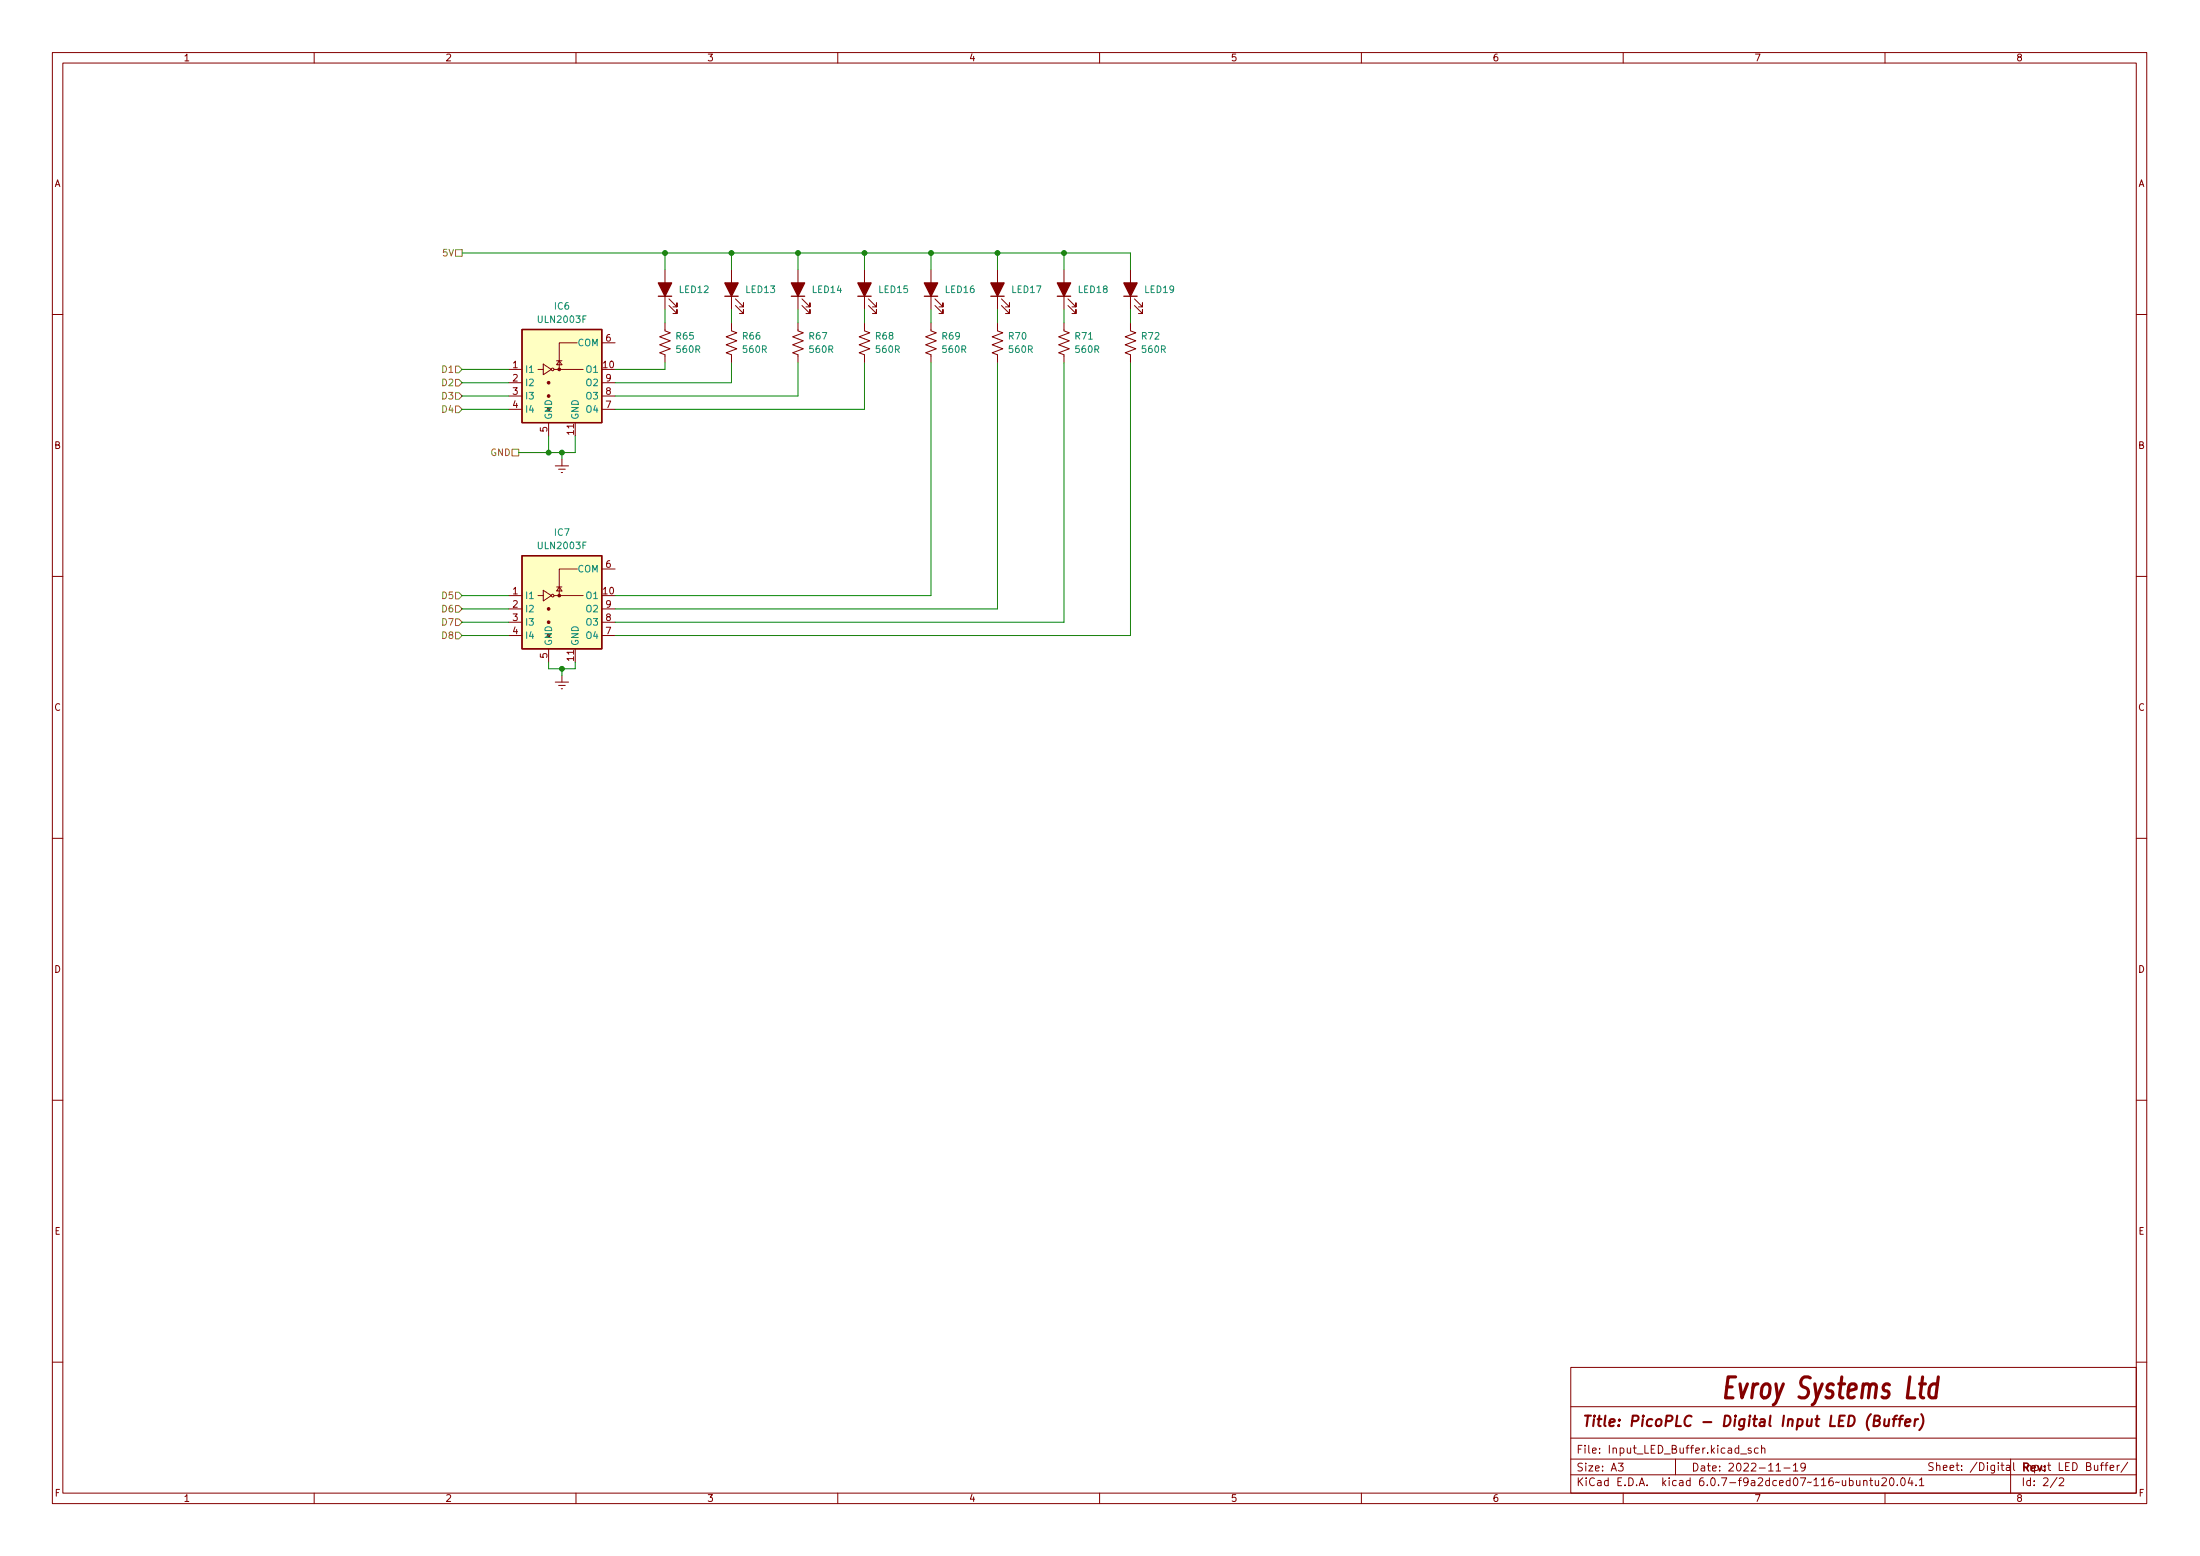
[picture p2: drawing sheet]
<svg xmlns="http://www.w3.org/2000/svg" width="420mm" height="297mm" viewBox="0 0 420 297" stroke-linecap="round" stroke-linejoin="round" font-family="sans-serif">
<g fill="none" stroke="#840000" stroke-width=".19">
<path d="M10 10h400v277h-400zM12 12h396v273h-396zM60 10v2M110 10v2M160 10v2M210 10v2M260 10v2M310 10v2M360 10v2M127 51.5v7.6M127.8 58.3l1.5 1.6v-.8v.8h-.8M127.8 57.1l1.5 1.5v-.8v.8h-.8"/>
<path d="M139.7 51.5v7.6M140.5 58.3l1.5 1.6v-.8v.8h-.8M140.5 57.1l1.5 1.5v-.8v.8h-.8M152.4 51.5v7.6M153.2 58.3l1.5 1.6v-.8v.8h-.8M153.2 57.1l1.5 1.5v-.8v.8h-.8M165.1 51.5v7.6M165.9 58.3l1.5 1.6v-.8v.8h-.8M165.9 57.1l1.5 1.5v-.8v.8h-.8M177.8 51.5v7.6M178.6 58.3l1.5 1.6v-.8v.8h-.8M178.6 57.1l1.5 1.5v-.8v.8h-.8"/>
<path d="M190.5 51.5v7.6M191.3 58.3l1.5 1.6v-.8v.8h-.8M191.3 57.1l1.5 1.5v-.8v.8h-.8M203.2 51.5v7.6M204 58.3l1.5 1.6v-.8v.8h-.8M204 57.1l1.5 1.5v-.8v.8h-.8M215.9 51.5v7.6M216.7 58.3l1.5 1.6v-.8v.8h-.8M216.7 57.1l1.5 1.5v-.8v.8h-.8M10 60h2M97.2 70.5h2.5M97.2 73.1h2.5"/>
<path d="M97.2 75.6h2.5M97.2 78.1h2.5M102.7 70.5h1.1M103.8 69.5l1.5 1-1.5 1zM105.8 70.5h5.6M106.3 68.9h1M106.8 68.9l.5 .7h-1zM110.2 65.4h-3.4v5.1M114.9 73.1h2.6M114.9 75.6h2.6M114.9 78.1h2.6M114.9 65.4h2.6"/>
<path d="M127 61.6v1.6l1 .3-2 .8 2 .8-2 .7 2 .8-2 .7 1 .4v1.6M139.7 61.6v1.6l1 .3-2 .8 2 .8-2 .7 2 .8-2 .7 1 .4v1.6M152.4 61.6v1.6l1 .3-2 .8 2 .8-2 .7 2 .8-2 .7 1 .4v1.6M165.1 61.6v1.6l1 .3-2 .8 2 .8-2 .7 2 .8-2 .7 1 .4v1.6M177.8 61.6v1.6l1 .3-2 .8 2 .8-2 .7 2 .8-2 .7 1 .4v1.6M190.5 61.6v1.6l1 .3-2 .8 2 .8-2 .7 2 .8-2 .7 1 .4v1.6M203.2 61.6v1.6l1 .3-2 .8 2 .8-2 .7 2 .8-2 .7 1 .4v1.6M215.9 61.6v1.6l1 .3-2 .8 2 .8-2 .7 2 .8-2 .7 1 .4v1.6M408 60h2M104.8 80.7v2.5M106 88.9h2.6M106.7 89.6h1.2"/>
<path d="M107.2 90.2h.2M107.3 87.7v1.2M109.9 80.7v2.5M10 110h2M97.2 113.7h2.5M97.2 116.2h2.5M97.2 118.8h2.5M102.7 113.7h1.1M103.8 112.7l1.5 1-1.5 1zM105.8 113.7h5.6M106.3 112.1h1M106.8 112.1l.5 .7h-1z"/>
<path d="M110.2 108.6h-3.4v5.1M114.9 116.2h2.6M114.9 118.8h2.6M114.9 108.6h2.6M408 110h2M97.2 121.3h2.5M104.8 123.9v2.5M106 130.2h2.6M106.7 130.8h1.2M107.2 131.5h.2M107.3 128.9v1.3M109.9 123.9v2.5"/>
<path d="M114.9 121.3h2.6M10 160h2M408 160h2M10 210h2M408 210h2M10 260h2M300 261h108v24h-108zM300 278.5h108M300 274.5h108M300 268.5h108M309.1 279.3h.9l-.5 .6 .4 .1v.7l-.2 .1-.6-.1M320 278.5v3"/>
<path d="M332.4 277.6h1.2M334.4 276.5l-.3-.1-.3 .2 .1 .2 .5 .2v.3h-.6M335.8 276.5l-.4-.1-.3 .3 .1 .6h.6M336.4 276.6l.2-.2 .4 .1 .1 .9M336.4 275.9v1.5M342.5 279.7l.4-.4v1.5M344.8 280l-.3 .2h-.3l-.3-.2 .2-.6 .4-.1 .2 .2a.99 .99 0 0 1-.3 1.3h-.3M384 278.5v6.5M398.5 279.9h.6l.2-.3-.2-.3-.6-.1v1.5h.6l.3-.3a.39 .39 0 0 0-.4-.5M400 279.7l.1 .9 .3 .1 .2-.1M400.6 279.7v1M401.1 279.7h.6"/>
<path d="M401.7 279.2l-.3 .2v1.3M402 279.7h.6M402.6 279.2l-.4 .2v1.3M404.4 279.7v1M404.8 279.7l-.3 .1-.1 .2M406.4 279.1l-1.3 2M408 260h2M60 285v2M110 285v2M160 285v2M210 285v2M260 285v2"/>
<path d="M300 281.5h108M310 285v2M339.2 280.8h.9M340.7 280.2h1.2M342.5 280.8h.9M355.9 282.8l.2-.2 .4 .1 .1 .9M355.9 282.6v1M357.1 282.6h.5M357.3 282.1v1.3l.3 .2M358.1 282.6l.1 .9 .4 .1 .2-.1M358.8 282.6v1M359.4 282.3l.6-.2 .2 .2 .1 .2-.9 1.1h.9"/>
<path d="M360 285v2M361.1 282.2l.1-.1a.8 .8 0 0 1 .5 .8 .8 .8 0 0 1-.5 .7 .99 .99 0 0 1-.1-1.4zM362.4 283.5v.1M363.2 282.2l.2-.1a.8 .8 0 0 1 .5 .8 .8 .8 0 0 1-.5 .7 1 1 0 0 1-.2-1.4zM364.8 282l-.4 1.1h1M365.1 282.6v1M365.9 283.5v.1M366.6 282.5l.4-.4v1.5M366.6 283.6h.8M392.9 282l-1.3 2M393.3 282.3l.5-.2 .3 .2v.2l-.9 1.1h.9M403 280.2l.7-.1-.1-.3-.4-.1-.2 .2 .1 .7h.5"/>
<circle cx="105.5" cy="70.5" r=".25"/>
<circle cx="105.5" cy="113.7" r=".25"/>
</g>
<path d="M331.5 262.8h-1.5l-.5 4h1.5" fill="none" stroke="#840000" stroke-width=".6"/>
<path d="M357.9 271.2l.9-.1a.46 .46 0 0 0 .2-.5 .46 .46 0 0 0-.3-.4h-.7l-.2 2h.7a.53 .53 0 0 0 .5-.5 .53 .53 0 0 0-.4-.5M360 270.9l-.1 1.2a.57 .57 0 0 0 .8 0M360.8 270.9l-.2 1.3M361.5 270.9h.7M362.3 270.2l-.4 .1-.1 .2-.2 1.7M362.6 270.9h.8M363.5 270.2l-.4 .1-.1 .2-.3 1.7M363.9 271.6l.9-.2v-.4h-.8l-.2 1 .3 .2 .6-.1M365.8 270.9l-.2 1.3M366.3 270.9l-.4 .1-.2 .3M366.9 270a2.32 2.32 0 0 1-.4 3" fill="none" stroke="#840000" stroke-width=".4"/>
<path d="M125.7 56.6h2.6M138.4 56.6h2.6M151.1 56.6h2.6M163.8 56.6h2.6M176.5 56.6h2.6M189.2 56.6h2.6M201.9 56.6h2.6M214.6 56.6h2.6M99.7 62.9h15.2v17.8h-15.2zM99.7 106.1h15.2v17.8h-15.2z" fill="none" stroke="#840000" stroke-width=".25"/>
<g fill="#840000" stroke="#840000" stroke-width=".25">
<path d="M201.9 54h2.6l-1.3 2.6z"/>
<path d="M138.4 54h2.6l-1.3 2.6z"/>
<path d="M125.7 54h2.6l-1.3 2.6z"/>
<path d="M163.8 54h2.6l-1.3 2.6z"/>
<path d="M176.5 54h2.6l-1.3 2.6z"/>
<path d="M151.1 54h2.6l-1.3 2.6z"/>
<path d="M189.2 54h2.6l-1.3 2.6z"/>
<path d="M214.6 54h2.6l-1.3 2.6z"/>
</g>
<g fill="#ffffc2" stroke="#ffffc2" stroke-width=".19">
<path d="M99.7 62.9h15.2v17.8h-15.2z"/>
<path d="M99.7 106.1h15.2v17.8h-15.2z"/>
</g>
<g fill="#840000" stroke="#840000" stroke-width=".19">
<circle cx="104.8" cy="75.6" r=".25"/>
<circle cx="104.8" cy="73.1" r=".25"/>
<circle cx="106.8" cy="70.5" r=".25"/>
<circle cx="104.8" cy="118.8" r=".25"/>
<circle cx="104.8" cy="116.2" r=".25"/>
<circle cx="106.8" cy="113.7" r=".25"/>
</g>
<path d="M87 47.7h1.3v1.2h-1.3zM87 69.9h.6l.7 .6-.7 .7h-.6zM87 72.4h.6l.7 .7-.7 .6h-.6zM87 75h.6l.7 .6-.7 .6h-.6zM87 77.5h.6l.7 .6-.7 .7h-.6zM97.8 85.8h1.3v1.2h-1.3zM87 115.6h.6l.7 .6-.7 .7h-.6zM87 118.1h.6l.7 .7-.7 .6h-.6zM87 113.1h.6l.7 .6-.7 .6h-.6zM87 120.7h.6l.7 .6-.7 .7h-.6z" fill="none" stroke="#848400" stroke-width=".19"/>
<g fill="none" stroke="#008400" stroke-width=".19">
<path d="M88.3 48.3h127.6v3.2M127 48.3v3.2M127 59.1v2.5M139.7 48.3v3.2M139.7 59.1v2.5M152.4 48.3v3.2M152.4 59.1v2.5M165.1 48.3v3.2M165.1 59.1v2.5M177.8 48.3v3.2M177.8 59.1v2.5M190.5 48.3v3.2"/>
<path d="M190.5 59.1v2.5M203.2 48.3v3.2M203.2 59.1v2.5M215.9 59.1v2.5M88.3 75.6h8.9M88.3 78.1h8.9M88.3 73.1h8.9M88.3 70.5h8.9M127 69.3v1.2h-9.5M139.7 69.3v3.8h-22.2M152.4 69.3v6.3h-34.9M165.1 69.3v8.8h-47.6"/>
<path d="M177.8 69.3v44.4h-60.3M190.5 69.3v46.9h-73M203.2 69.3v49.5h-85.7M215.9 69.3v52h-98.4M104.8 83.2v3.2M107.3 86.4v1.3M109.9 83.2v3.2h-10.8M88.3 113.7h8.9M88.3 116.2h8.9M88.3 118.8h8.9M88.3 121.3h8.9M104.8 126.4v1.3h5.1v-1.3"/>
<path d="M107.3 127.7v1.2"/>
</g>
<g fill="#008400" stroke="#008400" stroke-width=".19">
<circle cx="107.3" cy="127.7" r=".46"/>
<circle cx="104.8" cy="86.4" r=".46"/>
<circle cx="107.3" cy="86.4" r=".46"/>
<circle cx="139.7" cy="48.3" r=".46"/>
<circle cx="127" cy="48.3" r=".46"/>
<circle cx="190.5" cy="48.3" r=".46"/>
<circle cx="203.2" cy="48.3" r=".46"/>
<circle cx="152.4" cy="48.3" r=".46"/>
<circle cx="165.1" cy="48.3" r=".46"/>
<circle cx="177.8" cy="48.3" r=".46"/>
</g>
<text font-size="5.6" fill="#840000" x="331.2" y="267">Evroy Systems Ltd</text>
<text font-size="2.8" fill="#840000" x="302" y="272.3">Title: PicoPLC - Digital Input LED (Buffer)</text>
<g font-size="2.1" fill="#840000">
<text x="301" y="280.9">Size: A3</text>
<text x="301" y="277.5">File: Input_LED_Buffer.kicad_sch</text>
<text x="323" y="280.9">Date: 2022-11-19</text>
<text x="368" y="280.8">Sheet: /Digital Input LED Buffer/</text>
<text x="386" y="280.9">Rev:</text>
<text x="301" y="283.7">KiCad E.D.A. kicad 6.0.7-f9a2dced07~116~ubuntu20.04.1</text>
<text x="386" y="283.7">Id: 2/2</text>
</g>
<g font-size="1.8" fill="#840000">
<text x="35" y="11.7">1</text>
<text x="85" y="11.7">2</text>
<text x="135" y="11.7">3</text>
<text x="185" y="11.7">4</text>
<text x="235" y="11.7">5</text>
<text x="285" y="11.7">6</text>
<text x="335" y="11.7">7</text>
<text x="385" y="11.7">8</text>
<text x="10.3" y="35.7">A</text>
<text x="408.3" y="35.7">A</text>
<text x="115.7" y="65.2">6</text>
<text x="97.9" y="70.3">1</text>
<text x="115.2" y="70.3">10</text>
<text x="97.9" y="72.8">2</text>
<text x="97.9" y="75.3">3</text>
<text x="97.9" y="77.9">4</text>
<text x="115.7" y="77.9">7</text>
<text x="115.7" y="75.3">8</text>
<text x="115.7" y="72.8">9</text>
<text x="104.5" y="82.4" transform="rotate(-90 104.5 82.4)">5</text>
<text x="109.6" y="82.9" transform="rotate(-90 109.6 82.9)">11</text>
<text x="10.3" y="85.7">B</text>
<text x="408.3" y="85.7">B</text>
<text x="97.9" y="113.4">1</text>
<text x="115.2" y="113.4">10</text>
<text x="115.7" y="108.4">6</text>
<text x="97.9" y="116">2</text>
<text x="97.9" y="118.5">3</text>
<text x="115.7" y="118.5">8</text>
<text x="115.7" y="116">9</text>
<text x="97.9" y="121.1">4</text>
<text x="104.5" y="125.6" transform="rotate(-90 104.5 125.6)">5</text>
<text x="115.7" y="121.1">7</text>
<text x="109.6" y="126.1" transform="rotate(-90 109.6 126.1)">11</text>
<text x="10.3" y="135.7">C</text>
<text x="408.3" y="135.7">C</text>
<text x="10.3" y="185.7">D</text>
<text x="408.3" y="185.7">D</text>
<text x="10.4" y="235.7">E</text>
<text x="408.4" y="235.7">E</text>
<text x="10.4" y="285.7">F</text>
<text x="35" y="286.7">1</text>
<text x="85" y="286.7">2</text>
<text x="135" y="286.7">3</text>
<text x="185" y="286.7">4</text>
<text x="235" y="286.7">5</text>
<text x="285" y="286.7">6</text>
<text x="335" y="286.7">7</text>
<text x="385" y="286.7">8</text>
<text x="408.4" y="285.7">F</text>
</g>
<g font-size="1.8" fill="#848400">
<text x="84.6" y="48.9">5V</text>
<text x="84.5" y="71.2">D1</text>
<text x="84.5" y="73.7">D2</text>
<text x="84.5" y="76.2">D3</text>
<text x="84.5" y="78.8">D4</text>
<text x="93.7" y="87">GND</text>
<text x="84.5" y="116.9">D6</text>
<text x="84.5" y="119.4">D7</text>
<text x="84.5" y="114.3">D5</text>
<text x="84.5" y="122">D8</text>
</g>
<g font-size="1.8" fill="#008484">
<text x="105.9" y="59.1">IC6</text>
<text x="129.8" y="55.9">LED12</text>
<text x="142.5" y="55.9">LED13</text>
<text x="155.2" y="55.9">LED14</text>
<text x="167.9" y="55.9">LED15</text>
<text x="180.6" y="55.9">LED16</text>
<text x="193.3" y="55.9">LED17</text>
<text x="206" y="55.9">LED18</text>
<text x="218.7" y="55.9">LED19</text>
<text x="103" y="61.6">ULN2003F</text>
<text x="129.2" y="64.8">R65</text>
<text x="141.9" y="64.8">R66</text>
<text x="154.6" y="64.8">R67</text>
<text x="167.3" y="64.8">R68</text>
<text x="180" y="64.8">R69</text>
<text x="192.7" y="64.8">R70</text>
<text x="205.4" y="64.8">R71</text>
<text x="218.1" y="64.8">R72</text>
<text x="100.2" y="71.2">I1</text>
<text x="110.3" y="66.1">COM</text>
<text x="112.1" y="71.2">O1</text>
<text x="129.3" y="67.3">560R</text>
<text x="142" y="67.3">560R</text>
<text x="154.7" y="67.3">560R</text>
<text x="167.4" y="67.3">560R</text>
<text x="180.1" y="67.3">560R</text>
<text x="192.8" y="67.3">560R</text>
<text x="205.5" y="67.3">560R</text>
<text x="218.2" y="67.3">560R</text>
<text x="100.2" y="73.7">I2</text>
<text x="100.2" y="76.2">I3</text>
<text x="112.1" y="76.2">O3</text>
<text x="112.1" y="73.7">O2</text>
<text x="100.2" y="78.8">I4</text>
<text x="105.4" y="80.2" transform="rotate(-90 105.4 80.2)">GND</text>
<text x="110.5" y="80.2" transform="rotate(-90 110.5 80.2)">GND</text>
<text x="112.1" y="78.8">O4</text>
<text x="103" y="104.8">ULN2003F</text>
<text x="105.9" y="102.3">IC7</text>
<text x="110.3" y="109.3">COM</text>
<text x="100.2" y="114.3">I1</text>
<text x="100.2" y="116.9">I2</text>
<text x="100.2" y="119.4">I3</text>
<text x="112.1" y="114.3">O1</text>
<text x="112.1" y="119.4">O3</text>
<text x="112.1" y="116.9">O2</text>
<text x="100.2" y="122">I4</text>
<text x="105.4" y="123.4" transform="rotate(-90 105.4 123.4)">GND</text>
<text x="110.5" y="123.4" transform="rotate(-90 110.5 123.4)">GND</text>
<text x="112.1" y="122">O4</text>
</g>
</svg>
